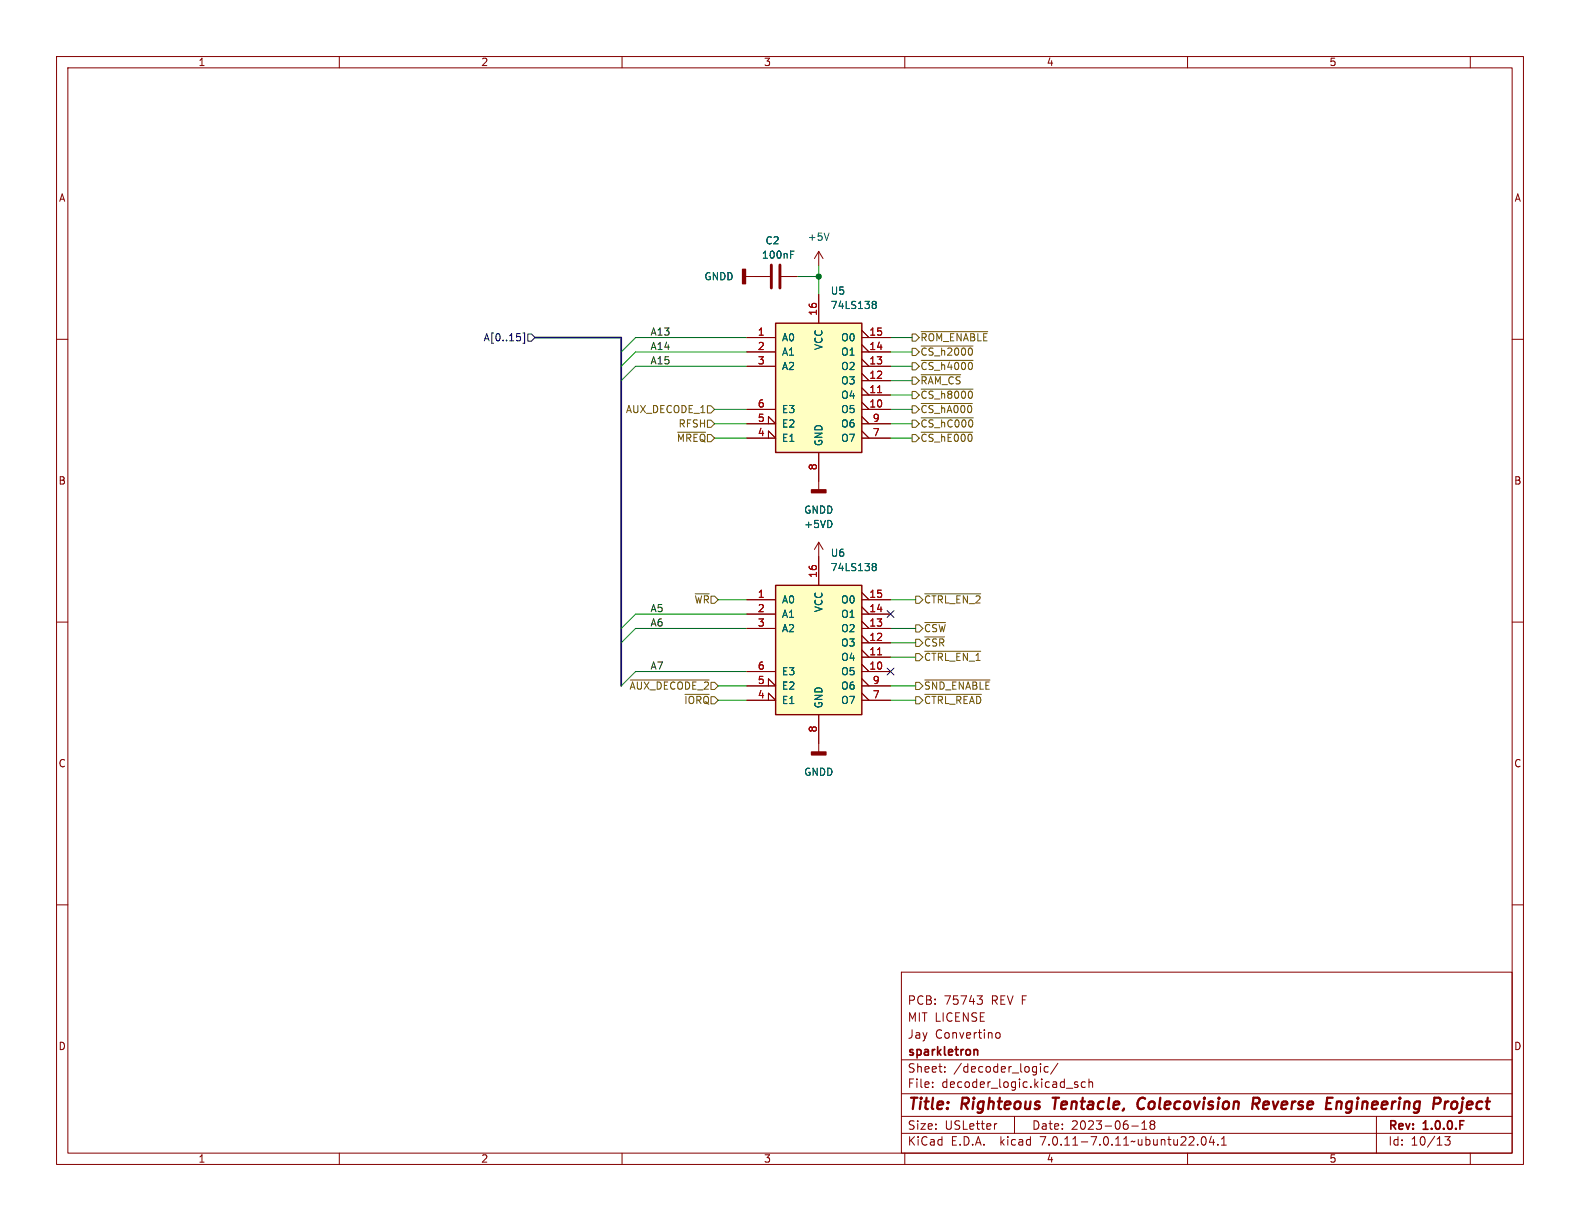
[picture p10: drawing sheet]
<svg xmlns="http://www.w3.org/2000/svg" width="279mm" height="216mm" viewBox="0 0 279 216" stroke-linecap="round" stroke-linejoin="round" font-family="sans-serif">
<g fill="none" stroke="#840000" stroke-width=".18">
<path d="M10 10h259.4v195.9h-259.4zM12 12h255.4v191.9h-255.4zM60 10v2M110 10v2M160 10v2M210 10v2M260 10v2M10 60h2M131.8 48.9h4.3M132.1 59.7h5.1M138.2 48.9h2.8M144.8 44.5v2.5"/>
<path d="M144.8 52.1v5.1M144.8 44.5l-.8 1.2M144.8 44.5l.7 1.2M152.4 59.7h5.1M152.4 58.4l1.3 1.3M267.4 60h2M132.1 77.5h5.1l-1.3-1.3v1.3M132.1 74.9h5.1l-1.3-1.2v1.2M132.1 72.4h5.1M132.1 64.8h5.1M132.1 62.2h5.1M152.4 72.4h5.1"/>
<path d="M152.4 71.1l1.3 1.3M152.4 69.9h5.1M152.4 68.6l1.3 1.3M152.4 67.3h5.1M152.4 66l1.3 1.3M152.4 64.8h5.1M152.4 63.5l1.3 1.3M152.4 62.2h5.1M152.4 61l1.3 1.2M152.4 77.5h5.1M152.4 74.9h5.1M152.4 76.2l1.3 1.3"/>
<path d="M152.4 73.7l1.3 1.2M144.8 80v6.6M144.8 95.9v7.6M144.8 95.9l-.8 1.3M144.8 95.9l.7 1.3M10 110h2M132.1 106h5.1M132.1 118.7h5.1M132.1 111.1h5.1M132.1 108.6h5.1M152.4 106h5.1M152.4 118.7h5.1"/>
<path d="M152.4 117.5l1.3 1.2M152.4 116.2h5.1M152.4 114.9l1.3 1.3M152.4 113.7h5.1M152.4 112.4l1.3 1.3M152.4 111.1h5.1M152.4 109.9l1.3 1.2M152.4 108.6h5.1M152.4 107.3l1.3 1.3M152.4 104.8l1.3 1.2M267.4 110h2M132.1 123.8h5.1l-1.3-1.2v1.2"/>
<path d="M132.1 121.3h5.1l-1.3-1.3v1.3M144.8 126.4v6.6M152.4 123.8h5.1M152.4 121.3h5.1M152.4 122.6l1.3 1.2M152.4 120l1.3 1.3M10 160h2M267.4 160h2M159.4 171.9h108v32h-108zM172.8 176.1h.9l-.5 .6 .4 .1 .1 .5-.3 .3h-.4M159.4 197.4h108M159.4 193.4h108"/>
<path d="M159.4 187.4h108M164.9 192.1v.2M164.9 191.4v.1M167.1 189.4v.2M167.1 188.7v.1M176.1 182.9l.3-.3 .3 .1 .2 .2v.4l-.2 .2-.3 .1-.3-.3M176.3 198.7l-.3 .1M179.4 197.4v3M184 188.1v.1M184 188.6v1M185.4 188.7l-.5-.1-.3 .3v.4l.2 .2h.6M187.1 188l-1.3 1.9"/>
<path d="M190.6 191.4l-.4-.1-.2 .2 .1 .2 .5 .2v.3h-.6M191.9 191.4l-.4-.1-.3 .3v.4l.2 .2h.5M192.6 191.4l.2-.1 .3 .1 .1 .9M192.6 190.8v1.5M200.1 199.1h1.2M201.9 199.7h.9M201.9 198.6l.5-.4v1.5M203.6 198.8l-.2 .3v.3l.2 .3 .5-.1 .1-.2-.1-.4-.2-.2M203.6 198.8l-.2-.3 .2-.3 .5 .1 .1 .2-.3 .3M203.6 198.8h.3M243.4 197.4v6.5M60 203.9v2"/>
<path d="M110 203.9v2M159.4 200.4h108M160 203.9v2M210 203.9v2M211.8 202.3v.2M212.6 201.1l.2-.1a.81 .81 0 0 1 .6 .6 .81 .81 0 0 1-.3 .8l-.2 .1a.81 .81 0 0 1-.3-1.4zM214.2 200.9l-.3 1.1h.9M214.6 201.5v1M215.4 202.3v.2M216 202.5h.9M216 201.4l.4-.4v1.5M255.5 201h.9l-.5 .6 .5 .1v.6l-.3 .2h-.4l-.2-.2"/>
<path d="M260 203.9v2"/>
</g>
<path d="M186.1 194.1h1.2M186.7 194.1l-.2 2M202.1 194.1a1.13 1.13 0 0 0-.9 .7 1.13 1.13 0 0 0 .2 1.2l.3 .1 .5-.1M221.5 195.2h.8a.55 .55 0 0 0 .4-.5 .55 .55 0 0 0-.3-.6h-.7l-.3 2M222 195.2l.6 .9M236.4 194.8l-.1 1.3M237 194.8l-.6 .2M255.6 194.8l-.2 1.3M256.2 194.8l-.4 .1-.3 .3M256.8 195l-.2 .7 .2 .3" fill="none" stroke="#840000" stroke-width=".4"/>
<path d="M172.3 185.6h.5l.1 1" fill="none" stroke="#840000" stroke-width=".3"/>
<g fill="#ffffc2" stroke="#ffffc2" stroke-width=".18">
<path d="M137.2 57.2h15.2v22.8h-15.2z"/>
<path d="M137.2 103.5h15.2v22.9h-15.2z"/>
</g>
<path d="M137.2 57.2h15.2v22.8h-15.2zM137.2 103.5h15.2v22.9h-15.2z" fill="none" stroke="#840000" stroke-width=".25"/>
<path d="M155.2 69.4h.7M155.2 115.8h.7" fill="none" stroke="#a90000" stroke-width=".18"/>
<g fill="none" stroke="#006464" stroke-width=".18">
<path d="M139.8 45h.4M139.8 44.4h.6M146.6 41.2l-.4 1.3M154.3 53.8h.2M154.3 53.3h.4l.2 .1 .1 .2-.3 .2M154.5 53.8h.2M154.5 53.8l-.2 .1M154.7 53.8l.3 .3-.1 .3-.2 .2-.4-.1M154.3 99.7l.4-.1 .2 .2 .1 .1-.3 .3M154.3 100.1l.2 .1M154.5 100.2h.2M154.5 100.2h-.2"/>
<path d="M154.7 100.2l.3 .2-.1 .4-.2 .1-.4-.1"/>
</g>
<path d="M136.4 46.9v4M137.9 46.9v4" fill="none" stroke="#840000" stroke-width=".51"/>
<g fill="#840000" stroke="#840000" stroke-width=".25">
<path d="M131.3 47.6h.5v2.6h-.5z"/>
<path d="M143.5 133h2.5v.5h-2.5z"/>
<path d="M143.5 86.6h2.5v.5h-2.5z"/>
</g>
<g fill="none" stroke="#725600" stroke-width=".18">
<path d="M161.3 59.1h.6l.7 .6-.7 .6h-.6zM162.9 58.6h11.8M119.8 76.4h5M125.1 74.3h.6l.7 .6-.7 .7h-.6zM125.1 71.8h.6l.7 .6-.7 .6h-.6zM161.3 66.7h.6l.7 .6-.7 .6h-.6zM161.3 64.1h.6l.7 .7-.7 .6h-.6zM161.3 74.3h.6l.7 .6-.7 .7h-.6zM161.3 71.8h.6l.7 .6-.7 .6h-.6zM161.3 76.8h.6l.7 .7-.7 .6h-.6zM161.3 69.2h.6l.7 .7-.7 .6h-.6zM161.3 61.6h.6l.7 .6-.7 .7h-.6z"/>
<path d="M162.9 76.4h9.1M162.9 66.3h7M162.9 63.7h9.2M162.9 73.9h9.2M162.9 71.3h9M162.9 68.8h9.2M162.9 61.2h9.2M122.9 105h2.5M161.9 105.4h.7l.6 .6-.6 .7h-.7zM161.9 115.6h.7l.6 .6-.6 .6h-.7zM161.9 110.5h.7l.6 .6-.6 .7h-.7zM161.9 113h.7l.6 .7-.6 .6h-.7z"/>
<path d="M163.5 105h9.9M163.5 115.2h9.9M163.5 110.1h3.7M163.5 112.6h3.5M111.4 120.2h14M121.1 122.8h4.3M161.9 123.2h.7l.6 .6-.6 .7h-.7zM161.9 120.7h.7l.6 .6-.6 .6h-.7zM163.5 122.8h10.1M163.5 120.2h11.6"/>
</g>
<path d="M92 59.6v.5M92.5 58.9h.3v1.8h-.3M93.3 59.1h.7l.6 .6-.6 .6h-.7zM156.9 108l1.2 1.2M156.9 118.1l1.2 1.3M158.1 108l-1.2 1.2M158.1 118.1l-1.2 1.3" fill="none" stroke="#000084" stroke-width=".18"/>
<path d="M94.6 59.7h15.3v61.6" fill="none" stroke="#000084" stroke-width=".3"/>
<g fill="none" stroke="#009600" stroke-width=".18">
<path d="M132.1 59.7h-19.7l-2.5 2.5M141 48.9h3.8M144.8 47v5.1M157.5 59.7h3.8M126.4 74.9h5.7M126.4 77.5h5.7M126.4 72.4h5.7M132.1 62.2h-19.7l-2.5 2.6M132.1 64.8h-19.7l-2.5 2.5M157.5 74.9h3.8M157.5 62.2h3.8M157.5 77.5h3.8"/>
<path d="M157.5 72.4h3.8M157.5 64.8h3.8M157.5 69.9h3.8M157.5 67.3h3.8M127 106h5.1M132.1 111.1h-19.7l-2.5 2.6M132.1 118.7h-19.7l-2.5 2.6M132.1 108.6h-19.7l-2.5 2.5M157.5 111.1h4.4M157.5 106h4.4M157.5 113.7h4.4M157.5 116.2h4.4"/>
<path d="M127 123.8h5.1M127 121.3h5.1M157.5 123.8h4.4M157.5 121.3h4.4"/>
</g>
<circle cx="144.8" cy="48.9" r=".46" fill="#009600" stroke="#009600" stroke-width=".18"/>
<g font-size="2.8" fill="#840000">
<text x="160.4" y="196.8">Title:</text>
<text x="170.1" y="196.8">Righteous</text>
<text x="187" y="196.8">Tentacle,</text>
<text x="202.8" y="196.8">Colecovision</text>
<text x="223.9" y="196.8">Reverse</text>
<text x="237.7" y="196.8">Engineering</text>
<text x="257.5" y="196.8">Project</text>
</g>
<g font-size="2.1" fill="#840000">
<text x="160.4" y="177.9">PCB:</text>
<text x="166.9" y="177.9">75743</text>
<text x="175.4" y="177.9">REV F</text>
<text x="160.4" y="183.9">Jay</text>
<text x="160.4" y="180.9">MIT LICENSE</text>
<text x="165.3" y="183.9">Convertino</text>
<text x="160.4" y="189.9">Sheet:</text>
<text x="160.4" y="187.1">sparkletron</text>
<text x="168.6" y="189.9">/decoder_logic/</text>
<text x="160.4" y="192.6">File:</text>
<text x="166.5" y="192.6">decoder_logic.kicad_sch</text>
<text x="160.4" y="202.8">KiCad</text>
<text x="160.4" y="200">Size:</text>
<text x="167.1" y="200">USLetter</text>
<text x="168.1" y="202.8">E.D.A.</text>
<text x="177" y="202.8">kicad</text>
<text x="182.4" y="200">Date:</text>
<text x="184.2" y="202.8">7.0.11-7.0.11~ubuntu22.04.1</text>
<text x="189.4" y="200">2023-06-18</text>
<text x="245.4" y="200.2">Rev:</text>
<text x="245.4" y="202.8">Id:</text>
<text x="249.5" y="202.8">10/13</text>
<text x="251.8" y="200.2">1.0.0.F</text>
</g>
<g font-size="1.8" fill="#840000">
<text x="35" y="11.9">1</text>
<text x="85" y="11.9">2</text>
<text x="135" y="11.9">3</text>
<text x="185" y="11.9">4</text>
<text x="235" y="11.9">5</text>
<text x="10.3" y="35.9">A</text>
<text x="267.7" y="35.9">A</text>
<text x="10.3" y="85.9">B</text>
<text x="267.7" y="85.9">B</text>
<text x="10.3" y="135.9">C</text>
<text x="267.7" y="135.9">C</text>
<text x="10.3" y="185.9">D</text>
<text x="267.7" y="185.9">D</text>
<text x="35" y="205.8">1</text>
<text x="85" y="205.8">2</text>
<text x="135" y="205.8">3</text>
<text x="185" y="205.8">4</text>
<text x="235" y="205.8">5</text>
</g>
<g font-size="1.8" fill="#006464">
<text x="134.6" y="45.9">100nF</text>
<text x="135.3" y="43.4">C2</text>
<text x="142.7" y="42.8">+5V</text>
<text x="124.5" y="49.8">GNDD</text>
<text x="146.8" y="52.3">U5</text>
<text x="146.8" y="54.8">74LS138</text>
<text x="138.2" y="60.6">A0</text>
<text x="138.2" y="63.1">A1</text>
<text x="138.2" y="65.6">A2</text>
<text x="145.6" y="62" transform="rotate(-90 145.6 62)">VCC</text>
<text x="148.6" y="65.6">O2</text>
<text x="148.6" y="63.1">O1</text>
<text x="148.6" y="60.6">O0</text>
<text x="148.6" y="70.7">O4</text>
<text x="148.6" y="68.2">O3</text>
<text x="138.2" y="75.8">E2</text>
<text x="138.2" y="73.3">E3</text>
<text x="148.6" y="73.3">O5</text>
<text x="148.6" y="75.8">O6</text>
<text x="138.2" y="78.3">E1</text>
<text x="145.6" y="79" transform="rotate(-90 145.6 79)">GND</text>
<text x="148.6" y="78.3">O7</text>
<text x="142.1" y="93.6">+5VD</text>
<text x="142.1" y="91">GNDD</text>
<text x="146.8" y="98.7">U6</text>
<text x="146.8" y="101.2">74LS138</text>
<text x="138.2" y="106.9">A0</text>
<text x="148.6" y="106.9">O0</text>
<text x="138.2" y="109.4">A1</text>
<text x="138.2" y="112">A2</text>
<text x="145.6" y="108.4" transform="rotate(-90 145.6 108.4)">VCC</text>
<text x="148.6" y="112">O2</text>
<text x="148.6" y="109.4">O1</text>
<text x="138.2" y="119.6">E3</text>
<text x="148.6" y="119.6">O5</text>
<text x="148.6" y="117.1">O4</text>
<text x="148.6" y="114.5">O3</text>
<text x="138.2" y="124.7">E1</text>
<text x="138.2" y="122.1">E2</text>
<text x="145.6" y="125.3" transform="rotate(-90 145.6 125.3)">GND</text>
<text x="148.6" y="124.7">O7</text>
<text x="148.6" y="122.1">O6</text>
<text x="142.1" y="137.4">GNDD</text>
</g>
<g font-size="1.8" fill="#0f0f0f">
<text x="114.9" y="59.4">A13</text>
<text x="114.9" y="64.5">A15</text>
<text x="114.9" y="62">A14</text>
<text x="114.9" y="108.3">A5</text>
<text x="114.9" y="110.9">A6</text>
<text x="114.9" y="118.5">A7</text>
</g>
<g font-size="1.8" fill="#a90000">
<text x="133.9" y="59.4">1</text>
<text x="144.5" y="55.9" transform="rotate(-90 144.5 55.9)">16</text>
<text x="153.6" y="59.4">15</text>
<text x="133.9" y="62">2</text>
<text x="133.9" y="64.5">3</text>
<text x="153.6" y="64.5">13</text>
<text x="153.6" y="62">14</text>
<text x="153.6" y="69.6">11</text>
<text x="153.6" y="67.1">12</text>
<text x="133.9" y="77.2">4</text>
<text x="133.9" y="74.7">5</text>
<text x="133.9" y="72.1">6</text>
<text x="153.6" y="72.1">10</text>
<text x="154.2" y="77.2">7</text>
<text x="154.2" y="74.7">9</text>
<text x="144.5" y="83.3" transform="rotate(-90 144.5 83.3)">8</text>
<text x="133.9" y="105.8">1</text>
<text x="144.5" y="102.3" transform="rotate(-90 144.5 102.3)">16</text>
<text x="153.6" y="105.8">15</text>
<text x="133.9" y="108.3">2</text>
<text x="133.9" y="110.9">3</text>
<text x="153.6" y="113.4">12</text>
<text x="153.6" y="110.9">13</text>
<text x="153.6" y="108.3">14</text>
<text x="133.9" y="118.5">6</text>
<text x="153.6" y="118.5">10</text>
<text x="153.6" y="116">11</text>
<text x="133.9" y="123.6">4</text>
<text x="133.9" y="121">5</text>
<text x="154.2" y="123.6">7</text>
<text x="154.2" y="121">9</text>
<text x="144.5" y="129.6" transform="rotate(-90 144.5 129.6)">8</text>
</g>
<text font-size="1.8" fill="#000084" x="85.4" y="60.6">A[0..15]</text>
<g font-size="1.8" fill="#725600">
<text x="162.7" y="65.6">~{CS_h4000}</text>
<text x="162.7" y="63.1">~{CS_h2000}</text>
<text x="162.7" y="60.6">~{ROM_ENABLE}</text>
<text x="162.7" y="68.2">~{RAM_CS}</text>
<text x="162.7" y="70.7">~{CS_h8000}</text>
<text x="110.6" y="73.3">AUX_DECODE_1</text>
<text x="119.9" y="75.8">RFSH</text>
<text x="162.7" y="75.8">~{CS_hC000}</text>
<text x="162.7" y="73.3">~{CS_hA000}</text>
<text x="119.6" y="78.3">~{MREQ}</text>
<text x="162.7" y="78.3">~{CS_hE000}</text>
<text x="122.7" y="106.9">~{WR}</text>
<text x="163.3" y="106.9">~{CTRL_EN_2}</text>
<text x="163.3" y="112">~{CSW}</text>
<text x="163.3" y="117.1">~{CTRL_EN_1}</text>
<text x="163.3" y="114.5">~{CSR}</text>
<text x="111.2" y="122.1">~{AUX_DECODE_2}</text>
<text x="120.9" y="124.7">~{IORQ}</text>
<text x="163.3" y="124.7">~{CTRL_READ}</text>
<text x="163.3" y="122.1">~{SND_ENABLE}</text>
</g>
</svg>
